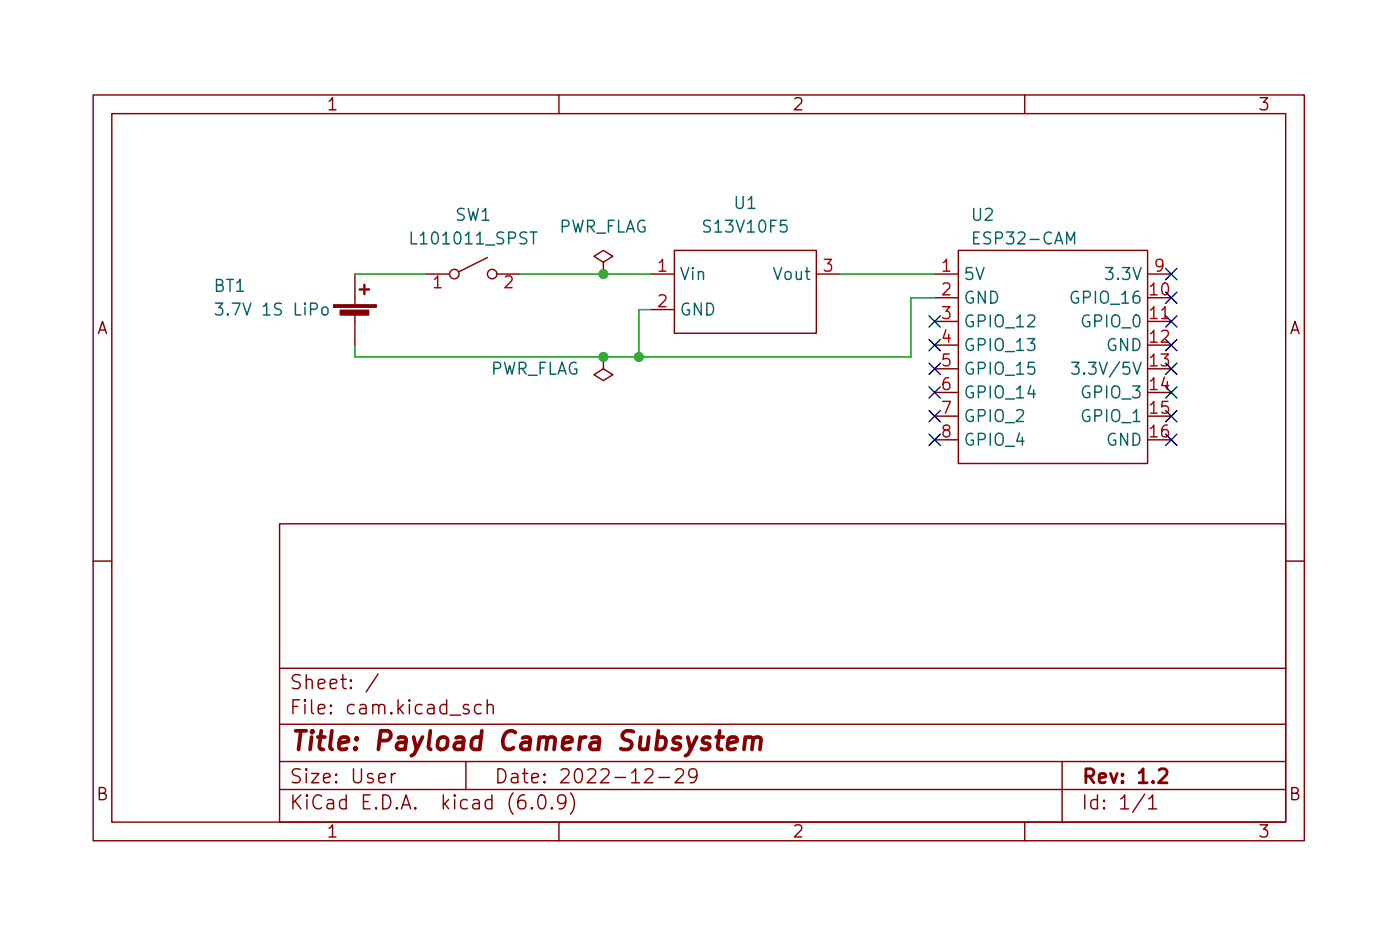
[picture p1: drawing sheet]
<svg xmlns="http://www.w3.org/2000/svg" width="150mm" height="100mm" viewBox="0 0 150 100" stroke-linecap="round" stroke-linejoin="round" font-family="sans-serif">
<g fill="none" stroke="#840000" stroke-width=".15">
<path d="M10 10.2h130v80h-130zM12 12.2h126v76h-126zM60 10.2v2M110 10.2v2M38.1 29.4v3.3M38.1 33.7v3.3M45.7 29.4h2.6M52.3 27.6l-3 1.5M53.3 29.4h2.6M64.8 28.1l1-.6-1-.6-1 .6 1 .6v1.3M64.8 29.4h.1M64.8 38.3v1.3l-1 .6 1 .6 1-.6-1-.6"/>
<path d="M64.8 38.3h.1M69.8 29.4h2.6M69.8 33.2h2.6M72.4 26.9h15.2v8.8h-15.2zM87.6 29.4h2.6M100.3 29.4h2.6M100.3 34.5h2.6M100.3 31.9h2.6M100.3 37h2.6M100.3 39.6h2.6M102.9 26.9h20.3v22.8h-20.3zM123.2 29.4h2.5"/>
<path d="M123.2 34.5h2.5M30 56.2h108v32h-108zM100.3 42.1h2.6M100.3 44.6h2.6M100.3 47.2h2.6M10 60.2h2M30 77.7h108M30 71.7h108M40.6 72.3l-1.3 1.9M50.3 75.6h-.4l-.2 .2 .1 .2 .5 .1 .1 .2-.1 .2-.1 .1-.5-.1M51.7 75.6h-.5l-.3 .3v.4l.2 .2 .1 .1 .5-.1M52.3 75.7a.37 .37 0 0 1 .6 .1v.8"/>
<path d="M52.3 75.1v1.5M138 60.2h2M30 84.7h108M30 81.7h108M42 83v1M42.4 83a.38 .38 0 0 0-.4 .3M50 81.7v3M57.1 86.6l.1 .1-.1 .1-.1-.1 .1-.1v.2M57.9 85.3a.36 .36 0 0 1 .6 .3 .88 .88 0 0 1-.3 1.2 .38 .38 0 0 1-.4-.3 1.17 1.17 0 0 1 .1-1.2zM59.2 86.6l.1 .1-.1 .1v-.1v-.1v.2M60 88.2v2M60.7 85.9l-.3 .3h-.2l-.3-.3v-.3l.1-.3h.4l.3 .1a.99 .99 0 0 1-.4 1.4h-.3"/>
<path d="M61.2 85.1a1.72 1.72 0 0 1 0 2.2M69.2 82.6l.2-.1h.4a.41 .41 0 0 1 .2 .6l-.8 .9h.9M70.7 83.4h1.2M72.5 82.6l.2-.1h.4a.41 .41 0 0 1 .2 .6l-.9 .9h1M74.8 83.1l-.3 .3-.4-.1-.2-.2v-.3l.2-.3h.4l.2 .1a.99 .99 0 0 1-.3 1.4h-.3M110 88.2v2M114 81.7v6.5M122.9 85.2l-1.3 1.9M123.3 85.7l.4-.4v1.5M123.3 86.8h.9"/>
<circle cx="48.8" cy="29.4" r=".51"/>
<circle cx="52.8" cy="29.4" r=".51"/>
</g>
<path d="M124.4 82.6l.2-.1h.4a.41 .41 0 0 1 .2 .6l-.8 .9h.9" fill="none" stroke="#840000" stroke-width=".3"/>
<path d="M76.9 79.1h.7M77.2 78.4l-.2 1.7 .1 .2 .4 .1M78.1 79.7l1-.2v-.3l-.2-.1h-.4l-.2 .1-.1 .1-.1 .8 .1 .2 .1 .1h.4l.2-.1M80 79.3a.49 .49 0 0 1 .8 0l-.1 1.1M80 79.1l-.1 1.3M80.8 79.3a.5 .5 0 0 1 .8-.1l.1 .1-.1 1.1" fill="none" stroke="#840000" stroke-width=".4"/>
<path d="M23.1 32.5h.8l-.4 .5a.34 .34 0 0 1 .4 .2v.3l-.1 .2-.5 .1-.2-.1M34.7 33a.34 .34 0 0 1 .5 .2v.3a.34 .34 0 0 1-.3 .3 .34 .34 0 0 1-.3-.3v-.3zM56.9 24.9h.7M115 38.9h.8l-.4 .4a.34 .34 0 0 1 .4 .3v.3l-.1 .2h-.5l-.2-.1" fill="none" stroke="#006464" stroke-width=".15"/>
<g fill="#840000" stroke="#840000" stroke-width=".15">
<path d="M35.8 32.7h4.6v.3h-4.6z"/>
<path d="M36.5 33.3h3.1v.5h-3.1z"/>
</g>
<path d="M38.6 31.1h1M39.1 30.5v1.1" fill="none" stroke="#840000" stroke-width=".25"/>
<path d="M38.1 29.4h7.6M55.9 29.4h13.9M69.8 33.2h-1.2v5.1M90.2 29.4h10.1M100.3 31.9h-2.5v6.4h-59.7v-1.3" fill="none" stroke="#009600" stroke-width=".15"/>
<g fill="none" stroke="#000084" stroke-width=".15">
<path d="M99.7 33.9l1.2 1.2M99.7 36.4l1.2 1.2M99.7 38.9l1.2 1.3M100.9 33.9l-1.2 1.2M100.9 36.4l-1.2 1.2M100.9 38.9l-1.2 1.3M125.1 28.8l1.2 1.2M125.1 33.9l1.2 1.2M125.1 31.3l1.2 1.2M125.1 36.4l1.2 1.2M125.1 38.9l1.2 1.3M126.3 28.8l-1.2 1.2"/>
<path d="M126.3 33.9l-1.2 1.2M126.3 31.3l-1.2 1.2M126.3 36.4l-1.2 1.2M126.3 38.9l-1.2 1.3M99.7 44l1.2 1.2M99.7 46.6l1.2 1.2M99.7 41.5l1.2 1.2M100.9 44l-1.2 1.2M100.9 46.6l-1.2 1.2M100.9 41.5l-1.2 1.2M125.1 41.5l1.2 1.2M125.1 44l1.2 1.2"/>
<path d="M125.1 46.6l1.2 1.2M126.3 41.5l-1.2 1.2M126.3 44l-1.2 1.2M126.3 46.6l-1.2 1.2"/>
</g>
<g fill="#009600" stroke="#009600" stroke-width=".15">
<circle cx="64.8" cy="29.4" r=".46"/>
<circle cx="68.6" cy="38.3" r=".46"/>
<circle cx="64.8" cy="38.3" r=".46"/>
</g>
<text font-size="2.8" fill="#840000" x="31" y="80.5">Title: Payload Camera Subsystem</text>
<g font-size="2.1" fill="#840000">
<text x="31" y="76.6">File: cam.kicad_sch</text>
<text x="31" y="73.9">Sheet: /</text>
<text x="31" y="86.8">KiCad E.D.A. kicad (6.0.9)</text>
<text x="31" y="84">Size: User</text>
<text x="53" y="84">Date: 2022-12-29</text>
<text x="116" y="84">Rev: 1.2</text>
<text x="116" y="86.8">Id: 1/1</text>
</g>
<g font-size="1.8" fill="#840000">
<text x="35" y="11.8">1</text>
<text x="85" y="11.8">2</text>
<text x="135" y="11.8">3</text>
<text x="10.3" y="35.8">A</text>
<text x="138.4" y="35.8">A</text>
<text x="10.3" y="85.8">B</text>
<text x="35" y="89.8">1</text>
<text x="85" y="89.8">2</text>
<text x="135" y="89.8">3</text>
<text x="138.4" y="85.8">B</text>
</g>
<g font-size="1.8" fill="#006464">
<text x="48.9" y="23.7">SW1</text>
<text x="78.9" y="22.4">U1</text>
<text x="104.4" y="23.7">U2</text>
<text x="44.5" y="26.2">L101011_SPST</text>
<text x="59.8" y="25">PWR_FLAG</text>
<text x="75.8" y="25">S13V10F5</text>
<text x="104.9" y="26.2">ESP32-CAM</text>
<text x="23" y="31.3">BT1</text>
<text x="23.9" y="33.8">3.7V 1S LiPo</text>
<text x="72.9" y="30">Vin</text>
<text x="72.9" y="33.8">GND</text>
<text x="83.2" y="30">Vout</text>
<text x="103.4" y="30">5V</text>
<text x="103.4" y="32.6">GND</text>
<text x="103.4" y="35.1">GPIO_12</text>
<text x="115.3" y="32.6">GPIO_16</text>
<text x="116.3" y="35.1">GPIO_0</text>
<text x="119" y="30">3.3V</text>
<text x="52.5" y="40.2">PWR_FLAG</text>
<text x="103.4" y="37.7">GPIO_13</text>
<text x="103.4" y="40.2">GPIO_15</text>
<text x="116.4" y="40.2">3.3V/5V</text>
<text x="118.8" y="37.7">GND</text>
<text x="103.4" y="42.7">GPIO_14</text>
<text x="103.4" y="45.3">GPIO_2</text>
<text x="103.4" y="47.8">GPIO_4</text>
<text x="116.3" y="42.7">GPIO_3</text>
<text x="116.3" y="45.3">GPIO_1</text>
<text x="118.8" y="47.8">GND</text>
</g>
<g font-size="1.8" fill="#a90000">
<text x="70.6" y="29.1">1</text>
<text x="88.4" y="29.1">3</text>
<text x="101.1" y="29.1">1</text>
<text x="124" y="29.1">9</text>
<text x="46.5" y="30.9">1</text>
<text x="54.1" y="30.9">2</text>
<text x="70.6" y="33">2</text>
<text x="101.1" y="31.7">2</text>
<text x="101.1" y="34.2">3</text>
<text x="123.5" y="31.7">10</text>
<text x="123.5" y="34.2">11</text>
<text x="101.1" y="36.8">4</text>
<text x="101.1" y="39.3">5</text>
<text x="101.1" y="41.8">6</text>
<text x="123.5" y="36.8">12</text>
<text x="123.5" y="39.3">13</text>
<text x="123.5" y="41.8">14</text>
<text x="101.1" y="44.4">7</text>
<text x="101.1" y="46.9">8</text>
<text x="123.5" y="44.4">15</text>
<text x="123.5" y="46.9">16</text>
</g>
</svg>
